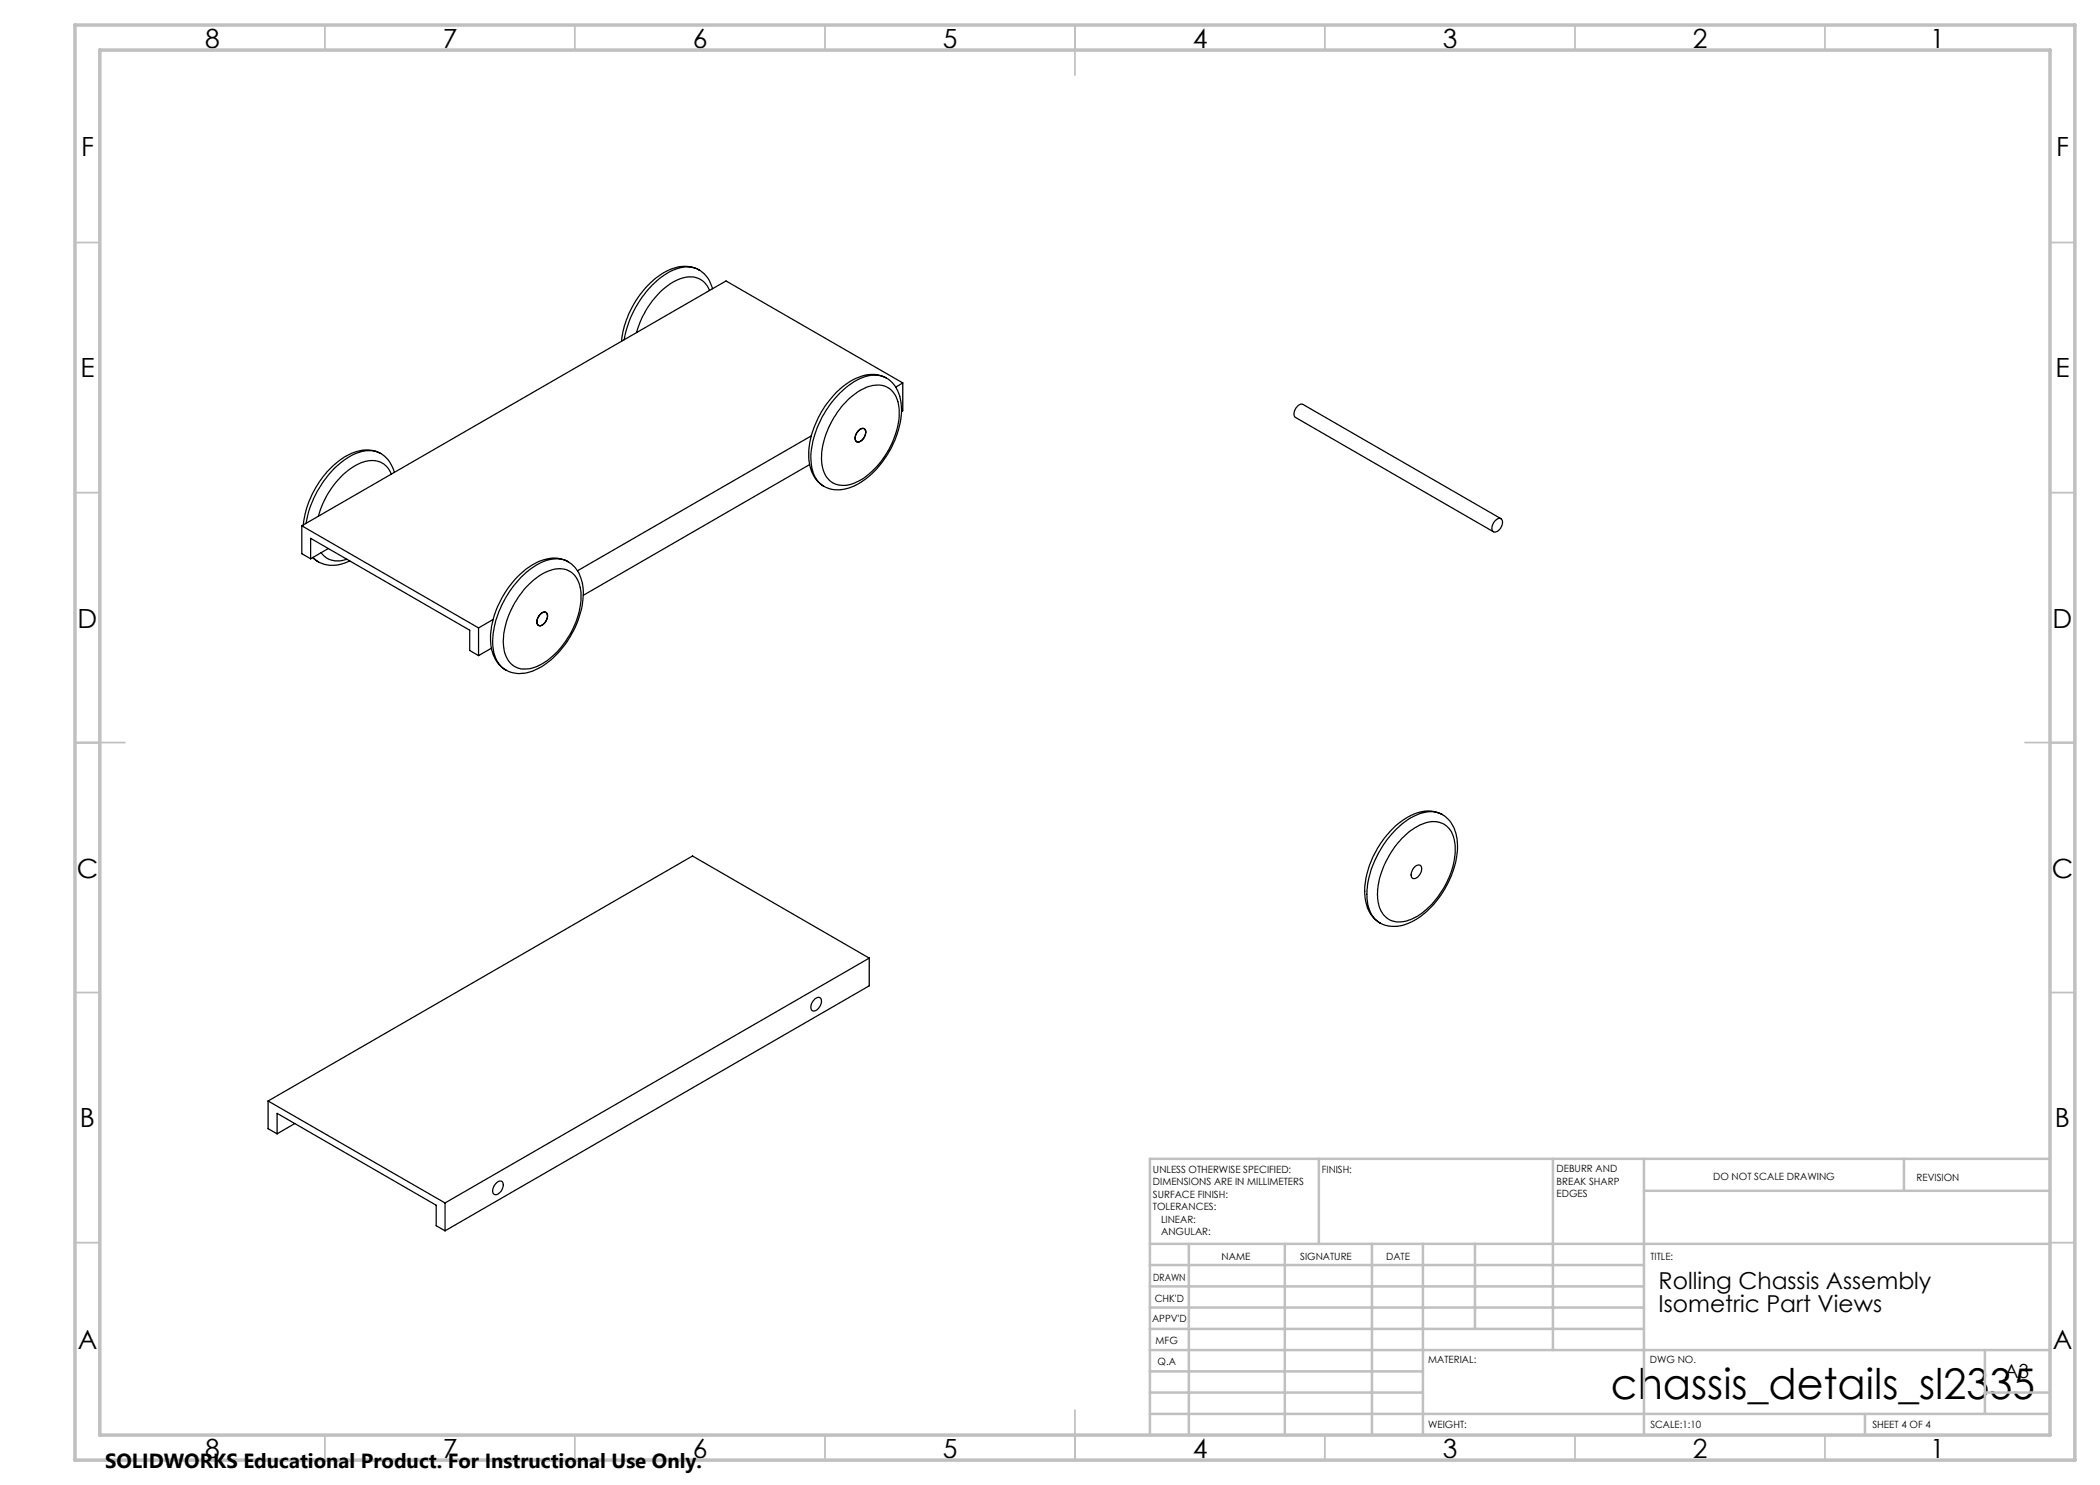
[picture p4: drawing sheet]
<svg xmlns="http://www.w3.org/2000/svg" width="420mm" height="297mm" viewBox="0 0 420 297" stroke-linecap="round" stroke-linejoin="round" font-family="sans-serif">
<g fill="none" stroke="#000" stroke-width=".25">
<path d="M139.8 54a5.8 5.8 0 0 0-5.6 .2 19.7 19.7 0 0 0-9.4 13.7M141.9 58.1a4.2 4.2 0 0 0-5.9-2.3 16 16 0 0 0-8.4 9.7l-.3 1M142.5 57.7a5.7 5.7 0 0 0-8-4 16.9 16.9 0 0 0-9 9.7 15.5 15.5 0 0 0-1.2 4.9M169.9 79.7a8.7 8.7 0 0 1 6.3-2.7 4.5 4.5 0 0 1 3.6 4.6 16.6 16.6 0 0 1-8.4 14.7 4.5 4.5 0 0 1-6.3-1.2 9.8 9.8 0 0 1-.1-7.8 18.2 18.2 0 0 1 4.9-7.6zM177.3 75.6a7.2 7.2 0 0 1 3 6.8 18.5 18.5 0 0 1-9.5 14.8 6.6 6.6 0 0 1-6.1 .1M177.3 75.6a6.8 6.8 0 0 0-6.9 .5 18.4 18.4 0 0 0-8.7 15.4 6.9 6.9 0 0 0 3 5.8M177.3 75.6a6.1 6.1 0 0 0-6.1 .5 19.3 19.3 0 0 0-9 16 5.9 5.9 0 0 0 2.5 5.2M180.6 76.6v5.6l-.3 .1M180.6 76.6l-1.5 .8M180.6 76.6l-35.4-20.4-84.8 49M76.2 90.7a6 6 0 0 1 2.6 3.8M76.2 90.7a7.2 7.2 0 0 0-7.7 1 18.9 18.9 0 0 0-7.8 13.3"/>
<path d="M76.2 90.7a6.3 6.3 0 0 0-6.5 .8 20.2 20.2 0 0 0-8.5 13.2M78.2 94.8a4.1 4.1 0 0 0-5.6-2.4 15.2 15.2 0 0 0-8.1 8.4l-.8 2.5M161.9 92.9l-45.2 26.2M162.3 87.2l-46.8 27M171.7 86.1a.81 .81 0 0 1 .7-.4 .81 .81 0 0 1 .7 .4 2 2 0 0 1-1.6 2.3 1.23 1.23 0 0 1-.1-1.9zM171.9 85.9a.74 .74 0 0 1 1.1-.1 .74 .74 0 0 1 .1 1 1.81 1.81 0 0 1-1.7 1.6 1.48 1.48 0 0 1 .3-2.2zM60.4 105.2l35.3 20.4M60.4 105.2v5.5l1.7 1.1M62.1 111.8v-4.1l31.8 18.3v4.1l1.8 1M62.5 111.5l1.2 .9M62.6 111.5l1.1 .9M64.2 110.5a4.2 4.2 0 0 0 5.2 1.4"/>
<path d="M65.7 109.7l-3.6 2.1M70 112.2a6.6 6.6 0 0 1-6.3 .2M105.1 117.6a10.1 10.1 0 0 1 6.8-3.9 4.2 4.2 0 0 1 4.2 3.9 15.2 15.2 0 0 1-3.4 11.2 11.3 11.3 0 0 1-7.1 5 4.2 4.2 0 0 1-4.8-4.1 16 16 0 0 1 4.3-12.1zM113.6 112.4a7.3 7.3 0 0 1 3 7.5 18.2 18.2 0 0 1-9.6 14.1 6.2 6.2 0 0 1-5.9 0M113.6 112.4a7.1 7.1 0 0 0-7.6 .9 18.6 18.6 0 0 0-7.9 14.7 6.6 6.6 0 0 0 3 6M113.6 112.4a6.5 6.5 0 0 0-6.8 .9 19.4 19.4 0 0 0-8.2 15.9 5.9 5.9 0 0 0 2.5 4.8M299.2 104a.77 .77 0 0 1 1-.2 .77 .77 0 0 1 .3 1 1.73 1.73 0 0 1-1.8 1.6 1.48 1.48 0 0 1 .3-2.2zM300.2 103.7l-39.6-22.8a1.73 1.73 0 0 0-1.8 1.8l.1 .5 .2 .3 39.6 22.9M95.7 125.6v5.5M98.3 129.6l-2.6 1.5M98.6 123.9l-2.9 1.7M108 122.9a.8 .8 0 0 1 .7-.5 .8 .8 0 0 1 .8 .4 2 2 0 0 1-1.6 2.3 1.13 1.13 0 0 1-.2-1.8z"/>
<path d="M108.3 122.7a.74 .74 0 0 1 1-.2 .74 .74 0 0 1 .2 1 1.91 1.91 0 0 1-1.7 1.6 1.53 1.53 0 0 1 .3-2.3zM280.3 167.7a9.7 9.7 0 0 1 6.8-3.4 4.4 4.4 0 0 1 3.9 4.5 16.7 16.7 0 0 1-8.2 14.8 4.8 4.8 0 0 1-5.9-.4 7.4 7.4 0 0 1-1.2-6.6 18.8 18.8 0 0 1 4.6-8.9zM283 173.4a.78 .78 0 0 1 1.1-.3 .78 .78 0 0 1 .2 1.1 1.6 1.6 0 0 1-1.8 1.4 1.73 1.73 0 0 1 .5-2.2zM288.5 162.9a7 7 0 0 1 3 6.5 18.4 18.4 0 0 1-9.1 15 6.7 6.7 0 0 1-6.4 .2M288.5 162.9a7 7 0 0 0-7.5 .9 18.5 18.5 0 0 0-8 15.3 6.6 6.6 0 0 0 3 5.5M288.5 162.9a6.1 6.1 0 0 0-6.1 .5 19.7 19.7 0 0 0-9 15.5 6.2 6.2 0 0 0 2.6 5.7M162.9 199.8a.77 .77 0 0 1 1.1-.2 .77 .77 0 0 1 .3 1l-.1 .2a1.51 1.51 0 0 1-1.8 1.3 1.78 1.78 0 0 1 .5-2.3zM173.8 191.6l-84.8 49M173.8 191.6l-35.3-20.4-84.9 49M173.8 191.6v5.6l-84.8 49M53.6 220.2l35.4 20.4M53.6 220.2v5.5l1.8 1.1"/>
<path d="M55.4 226.8v-4.1l31.8 18.3v4.1l1.8 1.1M58.9 224.7l-3.5 2.1M99.3 236.6a.76 .76 0 0 1 1.1-.3 .76 .76 0 0 1 .2 1 1.81 1.81 0 0 1-1.7 1.6 1.48 1.48 0 0 1 .3-2.2zM89 240.6v5.6"/>
</g>
<g fill="none" stroke="#c0c0c0" stroke-width=".35">
<path d="M65 5v5M115 5v5M165 5v5M215 5v10M265 5v5M315 5v5M365 5v5M15 48.5h5M410 48.5h5M15 98.5h5M410 98.5h5M15 148.5h10"/>
<path d="M405 148.5h10M15 198.5h5M410 198.5h5M15 248.5h5M410 248.5h5M65 287v5M115 287v5M165 287v5M215 282v10M265 287v5M315 287v5M365 287v5"/>
</g>
<g fill="none" stroke="#c0c0c0" stroke-width=".5">
<path d="M263.8 231.8v17M310.6 231.8v38.2M328.8 231.8v55.2M328.8 238.2h81.2M380.8 231.8v6.4M410 231.8h-180v55.2M230 248.8h180M230 257.3h98.8M230 253h98.8M237.8 248.8v38.2M257 248.8v38.2M274.4 248.8v38.2"/>
<path d="M284.6 248.8v38.2M295 248.8v17M230 265.8h98.8M230 261.5h98.8M230 278.5h54.6M230 274.3h54.6M230 270h180M397 278.5h13M397 270v12.8M230 282.8h180M373 282.8v4.2"/>
</g>
<path d="M15 5h400v287h-400zM20 10h390v277h-390z" fill="none" stroke="#c0c0c0" stroke-width=".7"/>
<text font-size="8.5" x="322.2" y="279.7">chassis_details_sl2335</text>
<g font-size="5.3">
<text x="41" y="9.5">8</text>
<text x="88.5" y="9.5">7</text>
<text x="138.5" y="9.5">6</text>
<text x="188.5" y="9.5">5</text>
<text x="238.5" y="9.5">4</text>
<text x="288.5" y="9.5">3</text>
<text x="338.5" y="9.5">2</text>
<text x="386" y="9.5">1</text>
<text x="16.2" y="31.3">F</text>
<text x="411.2" y="31.3">F</text>
<text x="16.1" y="75.5">E</text>
<text x="411.1" y="75.5">E</text>
<text x="15.5" y="125.5">D</text>
<text x="410.5" y="125.5">D</text>
<text x="15.4" y="175.5">C</text>
<text x="410.4" y="175.5">C</text>
<text x="16" y="225.5">B</text>
<text x="411" y="225.5">B</text>
<text x="15.5" y="269.8">A</text>
<text x="410.5" y="269.8">A</text>
<text x="41" y="291.5">8</text>
<text x="88.5" y="291.5">7</text>
<text x="138.5" y="291.5">6</text>
<text x="188.5" y="291.5">5</text>
<text x="238.5" y="291.5">4</text>
<text x="288.5" y="291.5">3</text>
<text x="338.5" y="291.5">2</text>
<text x="386" y="291.5">1</text>
</g>
<g font-size="4.7">
<text x="331.7" y="257.8">Rolling Chassis Assembly</text>
<text x="331.7" y="262.3">Isometric Part Views</text>
</g>
<text font-size="4.1" x="21" y="293.7">SOLIDWORKS Educational Product. For Instructional Use Only.</text>
<text font-size="3.9" x="400.9" y="275.5">A3</text>
<g font-size="2">
<text x="230.6" y="234.6">UNLESS OTHERWISE SPECIFIED:</text>
<text x="230.6" y="237.1">DIMENSIONS ARE IN MILLIMETERS</text>
<text x="230.6" y="239.6">SURFACE FINISH:</text>
<text x="264.4" y="234.6">FINISH:</text>
<text x="311.3" y="234.5">DEBURR AND</text>
<text x="311.3" y="237">BREAK SHARP</text>
<text x="311.3" y="239.5">EDGES</text>
<text x="342.6" y="236">DO NOT SCALE DRAWING</text>
<text x="383.3" y="236.2">REVISION</text>
<text x="230.6" y="242.1">TOLERANCES:</text>
<text x="232.2" y="244.6">LINEAR:</text>
<text x="232.2" y="247.1">ANGULAR:</text>
<text x="244.3" y="252">NAME</text>
<text x="260" y="251.9">SIGNATURE</text>
<text x="277.2" y="251.9">DATE</text>
<text x="330.1" y="251.9">TITLE:</text>
<text x="230.6" y="256.1">DRAWN</text>
<text x="230.9" y="260.3">CHK'D</text>
<text x="230.4" y="264.4">APPV'D</text>
<text x="231.1" y="268.8">MFG</text>
<text x="231.5" y="273">Q.A</text>
<text x="285.6" y="272.5">MATERIAL:</text>
<text x="330" y="272.5">DWG NO.</text>
<text x="285.6" y="285.5">WEIGHT:</text>
<text x="330.1" y="285.6">SCALE:1:10</text>
<text x="374.5" y="285.6">SHEET 4 OF 4</text>
</g>
</svg>
